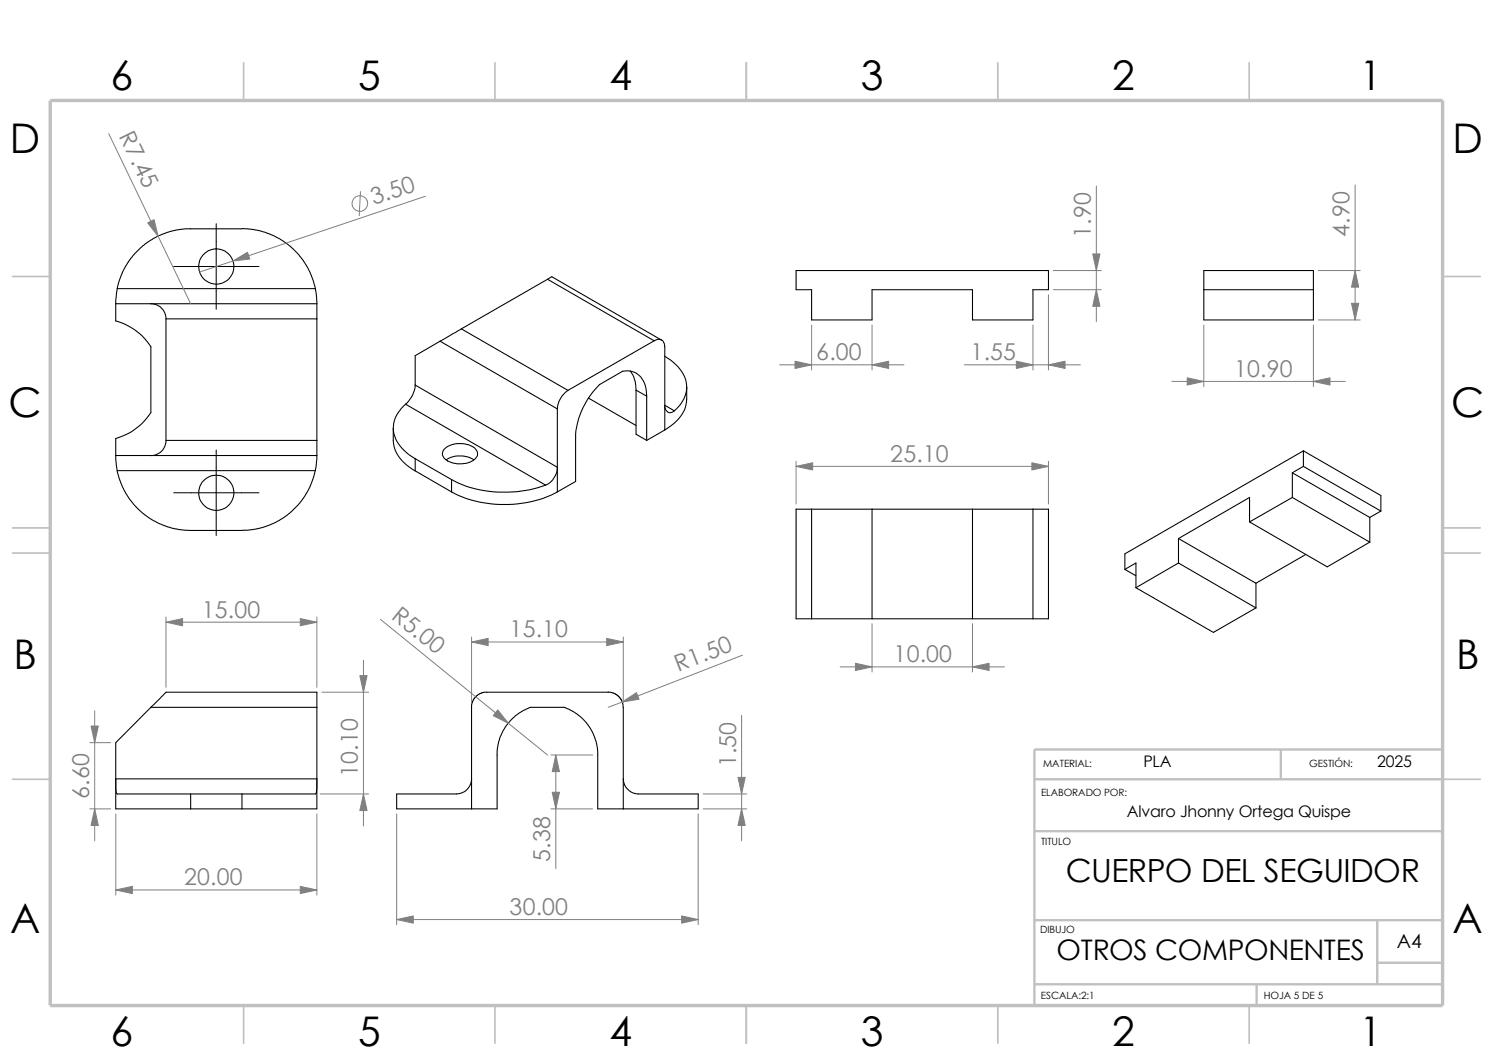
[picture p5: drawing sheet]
<svg xmlns="http://www.w3.org/2000/svg" width="297mm" height="210mm" viewBox="0 0 297 210" stroke-linecap="round" stroke-linejoin="round" font-family="sans-serif">
<g fill="none" stroke="#c0c0c0" stroke-width=".34">
<path d="M48.5 12.5v7.5M98.5 12.5v7.5M148.5 12.5v7.5M198.5 12.5v7.5M248.5 12.5v7.5M2.5 55h7.5M287 55h7.5M2.5 105h7.5M2.5 110h7.5M287 105h7.5M287 110h7.5M2.5 155h7.5"/>
<path d="M287 155h7.5M48.5 200v7.5M98.5 200v7.5M148.5 200v7.5M198.5 200v7.5M248.5 200v7.5"/>
</g>
<path d="M205.8 155h81.2M254.8 149.1v5.9M287 149.1h-81.2v50.9M205.8 165.3h81.2M205.8 183h81.2M205.8 195.7h81.2M250 195.7v4.3M274 191.5h13M274 183v12.7" fill="none" stroke="#c0c0c0" stroke-width=".47"/>
<path d="M10 20h277v180h-277z" fill="none" stroke="#c0c0c0" stroke-width=".68" stroke-linecap="butt"/>
<g fill="none" stroke="#000" stroke-width=".21">
<path d="M23.3 57.4l-.3 3M23.3 57.4h39.4M48.1 45.5l2.3 .1 2.3 .6 3 1.3 2.1 1.5 1.7 1.7 1.5 2.1 .9 2 .8 2.6M48.1 45.5h-11.3l-3.1 .6-2 .7-2.8 1.7-2.9 2.9-1.7 2.8-.7 2-.3 1.2M62.7 57.4l.3 3M108.9 55.5l-17.1 9.9M108.9 55.5l21.2 12.3M108.9 55.5l.9-.5 21.8 12.6M158.4 53.8h50.2v3.8h-3.1v6h-12v-6h-20v6h-12v-6h-3.1zM239.5 53.8h21.8v9.8h-21.8zM239.5 57.6h21.8M23 60.4v3.4a11.9 11.9 0 0 1 7 5.2v13a12.4 12.4 0 0 1-7 5.2v3.4"/>
<path d="M23 60.4h40M30 60.4a3 3 0 0 1 3 3M33 63.4v24.2M33 63.4h30M63 63.4v24.2M63 60.4v3M82.6 76.6a5.7 5.7 0 0 1-1.9 3.8M82.6 76.6l28.3 16.3a4 4 0 0 1-2.4 3.6M87.5 67.9l23.4 13.4M87.5 67.9l-4.9 2.8v5.9M91.8 65.4l21.2 12.2M91.8 65.4l-4.3 2.5"/>
<path d="M113 77.6a4.9 4.9 0 0 0-2.1 3.7M117.1 79.2l9.4 5.4M125.4 73.8a6.5 6.5 0 0 1 1.1 3.8M126.5 77.6l2.2 1.2M126.5 77.6v8.8l2.2 1.2M128.7 78.8v8.8M128.7 78.8a4.6 4.6 0 0 0-3-4.9l-.9-.2-.9 .1-4.6 2.7a15.7 15.7 0 0 0-4.8 10.5v8.8l-3.6 2M130.1 67.8l-17.1 9.8M130.1 67.8a1.29 1.29 0 0 1 1.5-.2 1.29 1.29 0 0 1 .6 1.4v16.5M132.2 70.9a7.4 7.4 0 0 1 4.4 6.5 6.6 6.6 0 0 1-2.4 4.3M136.6 77a11.1 11.1 0 0 1-.2 4 8.6 8.6 0 0 1-4.2 4.5M23 90.6h40"/>
<path d="M23 90.6l.3 3M23.3 93.6l.8 2.6 1 2 1.4 2 1.7 1.7 2.1 1.5 3 1.4 2.3 .5 2.3 .2M33 87.6h30M33 87.6a2.96 2.96 0 0 1-3 3M62.7 93.6l-.3 1.1-.7 2.1-1.7 2.8-2.8 2.8-2.9 1.7-2 .8-3.1 .6h-11.3M63 87.6v3M63 90.6l-.3 3h-39.4M78.2 85.1a10.5 10.5 0 0 0 .3 4 8.3 8.3 0 0 0 4.1 4.5M80.7 80.4l27.8 16.1M80.7 80.4a5.8 5.8 0 0 0-2.2 6.3 8.5 8.5 0 0 0 4.1 4.5M82.6 91.2v2.4M82.6 91.2l7.2 4.2"/>
<path d="M82.6 93.6l7.2 4.2M88.3 89.4a4.9 4.9 0 0 1 6.3-.1 1.39 1.39 0 0 1-.5 2.3 4.9 4.9 0 0 1-5.8-.5l-.2-.5-.1-.5zM88.7 91.4a5.4 5.4 0 0 1 5.6 0M89.8 95.4a23.4 23.4 0 0 0 18.7 1.1M89.8 95.4v2.4M89.8 97.8a23.4 23.4 0 0 0 21.1 0M110.9 81.3v16.5M132.2 85.5l-3.5 2.1M132.2 80.6l2 1.1a1.08 1.08 0 0 1-1.3 .3 1.08 1.08 0 0 1-.7-1.1zM257.1 94v4.9M257.1 98.9l-8.5 4.9M257.1 98.9l15.4 8.9"/>
<path d="M257.1 94l15.4 8.9M259.3 89.7l-35.5 20.5v3M259.3 89.7v3.1M259.3 92.8l-2.2 1.2M259.3 92.8l15.4 8.8M259.3 89.7l15.4 8.9v3M158.4 101.3h50.2v21.8h-50.2zM161.5 101.3v21.8M173.5 101.3v21.8M193.5 101.3v21.8M205.5 101.3v21.8M223.8 113.2l2.2-1.2v4.9"/>
<path d="M223.8 113.2l2.2 1.3M226 116.9l15.4 8.9 8.5-4.9M234.4 107.1v4.9M234.4 112l-8.4 4.9M234.4 107.1l15.5 8.9M234.4 112l15.5 8.9M248.6 103.8v-4.9l-14.2 8.2M248.6 103.8l15.4 8.9 8.5-4.9M249.9 116v4.9M259.8 110.3l-9.9 5.7M272.5 102.9v4.9M274.7 101.6l-2.2 1.3"/>
<path d="M121 137.7h-24.7l-1 .3-.8 .6-.6 1.1-.1 1M121 137.6l1 .2 1 .6 .6 .8 .4 1v20.7M30 140.7l-7 7v13.2h14.9M30 140.7h33M30 140.7l3-3h30v3M37.9 157.9v3M37.9 157.9h10.2M37.9 157.9h-14.6a5.4 5.4 0 0 1-.3-3h40v.5a4.4 4.4 0 0 1-.3 2.5h-14.6M48.1 157.9v3M63 140.7v20.2h-14.9M93.8 154.9a3.2 3.2 0 0 1-3.8 3h-11.1v3h14.9M93.8 140.7v20.2"/>
<path d="M118.9 150.1v-1.2l-.3-1.3-.8-2.1-1.1-1.7-1.8-1.7-1.4-.9-1.2-.5h-6.8l-.3 .1-2 1.1-1.7 1.5-1.5 2-.6 1.6-.5 2.3v11.6h-5.1M118.9 150.2v10.7h5.1M124 154.9a3.2 3.2 0 0 0 3.8 3h11.1v3h-14.9M37.9 160.9h10.2"/>
<circle cx="43" cy="53" r="3.5"/>
<circle cx="43" cy="98" r="3.5"/>
</g>
<g fill="none" stroke="#808080" stroke-width=".2">
<path d="M21.6 26.6l16.3 33.8M71.7 38.1l-.2 4.8M84.6 39l-44.9 15.1M218.1 37v27M269.6 36.8v26.8M208.6 58.6v15M209.5 53.8h9.6M209.5 57.6h9.6M262.3 53.8h8.3M155.1 72.6h24.7M161.5 64.6v9M173.5 64.6v9"/>
<path d="M191.8 72.6h23.1M205.5 64.6v9M233.1 75.9h34.5M239.5 64.6v12.3M261.3 64.6v12.3M262.3 63.6h8.3M158.4 91.7v8.5M158.4 92.8h50.2M208.6 91.7v8.5M33 122.7v14M33 123.7h30M63 122.7v14"/>
<path d="M64.1 137.7h9.2M72.3 131.3v33M75.7 123.2l33.2 27M93.8 126.7v13M93.8 127.7h30.2M124 126.7v13M147.7 130.3l-26.7 10.4M167.1 132.6h32.7M173.5 124v9.6M193.5 124v9.6M17.9 147.7h4.1M18.8 141.4v25.8"/>
<path d="M63.7 157.9h9.6M109.6 150.2h8.3M110.6 150.2v22.6M139.9 157.9h8.6M147.5 142.3v24.9M17.9 160.9h4.1M23 161.9v16.1M23 177h40M63 161.9v16.1M78.9 161.9v22M109.6 160.9h8.3M138.9 161.9v22"/>
<path d="M139.9 160.9h8.6M78.9 182.9h60"/>
<circle cx="71.6" cy="40.5" r="1.56"/>
</g>
<g fill="#808080" stroke="#808080" stroke-width=".2">
<path d="M158.4 92.8l3.3-.8v1.5z"/>
<path d="M205.3 92l3.3 .8-3.3 .7z"/>
<path d="M170.2 131.9l3.3 .7-3.3 .7z"/>
<path d="M193.5 132.6l3.3-.7v1.4z"/>
<path d="M158.2 71.8l3.3 .8-3.3 .7z"/>
<path d="M173.5 72.6l3.3-.8v1.5z"/>
<path d="M202.2 71.8l3.3 .8-3.3 .7z"/>
<path d="M208.6 72.6l3.3-.8v1.5z"/>
<path d="M217.4 50.5h1.4l-.7 3.3z"/>
<path d="M218.1 57.6l.7 3.3h-1.4z"/>
<path d="M93.8 127.7l3.3-.7v1.4z"/>
<path d="M120.7 127l3.3 .7-3.3 .7z"/>
<path d="M78.9 182.9l3.3-.7v1.4z"/>
<path d="M135.6 182.2l3.3 .7-3.3 .7z"/>
<path d="M123.8 139.6l2.8-1.8 .5 1.3z"/>
<path d="M99 141.2l2.1 2.6-3-1.5z"/>
<path d="M110.6 150.2l.7 3.3h-1.4z"/>
<path d="M109.9 157.6h1.4l-.7 3.3z"/>
<path d="M146.8 154.6h1.5l-.8 3.3z"/>
<path d="M147.5 160.9l.8 3.3h-1.5z"/>
<path d="M59.7 176.3l3.3 .7-3.3 .7z"/>
<path d="M23 177l3.3-.7v1.4z"/>
<path d="M33 123.7l3.3-.7v1.5z"/>
<path d="M59.7 123l3.3 .7-3.3 .8z"/>
<path d="M71.6 134.4h1.4l-.7 3.3z"/>
<path d="M72.3 157.9l.7 3.3h-1.4z"/>
<path d="M18.1 144.4h1.5l-.8 3.3z"/>
<path d="M18.8 160.9l.8 3.3h-1.5z"/>
<path d="M269.6 53.8l.7 3.3h-1.4z"/>
<path d="M268.9 60.3h1.4l-.7 3.3z"/>
<path d="M236.2 75.1l3.3 .8-3.3 .7z"/>
<path d="M261.3 75.9l3.3-.8v1.5z"/>
<path d="M46.4 51.9l2.8-1.7 .5 1.3z"/>
<path d="M29.4 44.3l1.2-.6 .9 3.3z"/>
</g>
<path d="M34.5 53h17M43 44.5v17M34.5 98h17M43 89.5v17" fill="none" stroke="#000" stroke-width=".2"/>
<g font-size="8.1">
<text x="22" y="17.9">6</text>
<text x="71.2" y="17.9">5</text>
<text x="121.2" y="17.9">4</text>
<text x="171.2" y="17.9">3</text>
<text x="221.2" y="17.9">2</text>
<text x="270.5" y="17.9">1</text>
<text x="1.9" y="30.4">D</text>
<text x="288.9" y="30.4">D</text>
<text x="1.7" y="83">C</text>
<text x="288.7" y="83">C</text>
<text x="2.7" y="133">B</text>
<text x="289.7" y="133">B</text>
<text x="2" y="185.5">A</text>
<text x="289" y="185.5">A</text>
<text x="22" y="207.9">6</text>
<text x="71.2" y="207.9">5</text>
<text x="121.2" y="207.9">4</text>
<text x="171.2" y="207.9">3</text>
<text x="221.2" y="207.9">2</text>
<text x="270.5" y="207.9">1</text>
</g>
<text font-size="6.3" x="212" y="175.3">CUERPO DEL SEGUIDOR</text>
<text font-size="5.6" x="210.2" y="190.9">OTROS COMPONENTES</text>
<g font-size="4.6" fill="#808080">
<text x="23.6" y="27.1" transform="rotate(64 23.6 27.1)">R7.45</text>
<text x="74.3" y="40.8" transform="rotate(-19 74.3 40.8)">3.50</text>
<text x="217" y="47.3" transform="rotate(-90 217 47.3)">1.90</text>
<text x="268.5" y="47.1" transform="rotate(-90 268.5 47.1)">4.90</text>
<text x="162.4" y="71.6">6.00</text>
<text x="193.1" y="71.6">1.55</text>
<text x="245.5" y="74.9">10.90</text>
<text x="177.1" y="91.8">25.10</text>
<text x="40.1" y="122.8">15.00</text>
<text x="77.7" y="122.8" transform="rotate(39 77.7 122.8)">R5.00</text>
<text x="101.4" y="126.7">15.10</text>
<text x="177.8" y="131.7">10.00</text>
<text x="134.9" y="133.6" transform="rotate(-21 134.9 133.6)">R1.50</text>
<text x="71.2" y="154.5" transform="rotate(-90 71.2 154.5)">10.10</text>
<text x="146.4" y="152.6" transform="rotate(-90 146.4 152.6)">1.50</text>
<text x="17.7" y="158.8" transform="rotate(-90 17.7 158.8)">6.60</text>
<text x="109.5" y="171.5" transform="rotate(-90 109.5 171.5)">5.38</text>
<text x="36.6" y="176.1">20.00</text>
<text x="101.4" y="181.9">30.00</text>
</g>
<text font-size="3.9" x="277.9" y="188.5">A4</text>
<g font-size="3.2">
<text x="227.5" y="152.5">PLA</text>
<text x="273.9" y="152.5">2025</text>
<text x="224.2" y="162.5">Alvaro Jhonny Ortega Quispe</text>
</g>
<g font-size="2">
<text x="207.5" y="152.5">MATERIAL:</text>
<text x="260.4" y="152.5">GESTIÓN:</text>
<text x="207.1" y="158.3">ELABORADO POR:</text>
<text x="207.1" y="168.1">TITULO</text>
<text x="206.9" y="185.5">DIBUJO</text>
<text x="207.1" y="198.6">ESCALA:2:1</text>
<text x="251.5" y="198.6">HOJA 5 DE 5</text>
</g>
</svg>
